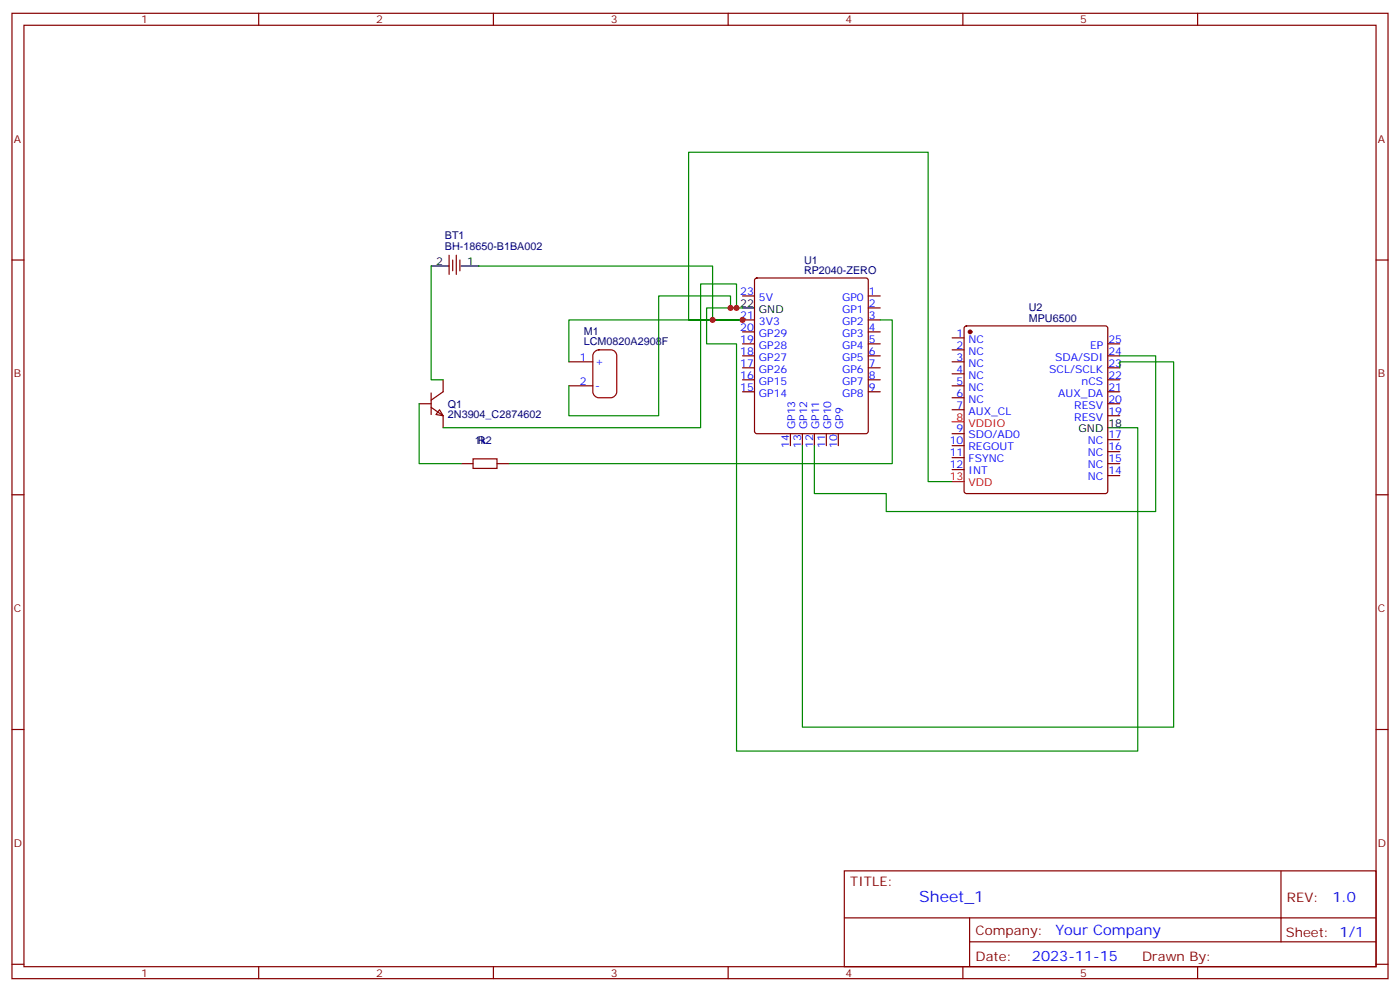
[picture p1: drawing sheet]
<svg xmlns="http://www.w3.org/2000/svg" width="412mm" height="292mm" viewBox="0 0 412 292" stroke-linecap="round" stroke-linejoin="round" font-family="sans-serif">
<g fill="none" stroke="#870000" stroke-width=".35">
<path d="M3.5 3.9h405.4v284.4h-405.4zM7.1 7.4h398.2v277.3h-398.2zM76.2 3.9v3.5M145.3 3.9v3.5M214.5 3.9v3.5M283.6 3.9v3.5M352.8 3.9v3.5M3.5 76.6h3.6M132.3 75.2v5.6M133.3 76.6v3.2M134.4 75.2v5.6M135.5 76.6v3.2"/>
<path d="M405.3 76.6h3.6M218.7 87.2h3.5M218.7 94.2h3.5M218.7 97.8h3.5M222.5 82.1l.5-.2h32.1l.5 .2 .2 .5v44.4l-.3 .5-.4 .2h-32.1l-.5-.2-.3-.5v-44.4zM255.8 87.2h3.5M255.8 90.7h3.5M255.8 94.2h3.5M255.8 97.8h3.5M280.5 99.5h3.5M284.2 96.2l.5-.2h40.9l.5 .2 .2 .5v48l-.2 .5-.5 .2h-40.9l-.5-.3-.2-.4v-48zM123.5 118.9h3.5"/>
<path d="M127 115.7v6.4M127 120l3.5 2.4v3.6M130.5 111.9v3.5l-3.5 2.5M167.6 106.6h7M167.6 113.6h7M218.7 101.3h3.5M218.7 104.8h3.5M218.7 108.3h3.5M218.7 111.9h3.5M218.7 115.4h3.5M255.8 101.3h3.5M255.8 104.8h3.5"/>
<path d="M255.8 108.3h3.5M255.8 111.9h3.5M255.8 115.4h3.5M280.5 103h3.5M280.5 106.6h3.5M280.5 110.1h3.5M280.5 113.6h3.5M280.5 117.2h3.5M326.3 101.3h3.5M326.3 104.8h3.5M326.3 108.3h3.5M326.3 111.9h3.5"/>
<path d="M326.3 115.4h3.5M326.3 118.9h3.5M129.5 120.7l1 1.7-2.1-.3zM135.8 136.6h3.5M146.4 136.6h3.5M232.8 127.7v3.6M236.4 127.7v3.6M239.9 127.7v3.6M243.4 127.7v3.6M246.9 127.7v3.6M280.5 120.7h3.5M280.5 127.7h3.5"/>
<path d="M280.5 131.3h3.5M280.5 134.8h3.5M280.5 138.3h3.5M326.3 136.6h3.5M326.3 133h3.5M326.3 129.5h3.5M326.3 122.4h3.5M3.5 145.7h3.6M326.3 140.1h3.5M405.3 145.7h3.6M3.5 214.9h3.6M405.3 214.9h3.6"/>
<path d="M248.7 256.5h156.6v28.2h-156.6zM377.3 256.5v20.9M248.7 270.4h156.5M285.6 277.4h119.6M285.6 270.4v14.1M3.5 284h3.6M76.2 284.7v3.6M145.3 284.7v3.6M214.5 284.7v3.6M283.6 284.7v3.6M352.8 284.7v3.6M405.3 284h3.6"/>
</g>
<path d="M127 78.4h5.3M135.8 78.4h5.3M218.7 90.7h3.5M326.3 126h3.5" fill="none" stroke="#000" stroke-width=".35"/>
<circle cx="285.7" cy="97.8" r=".53" fill="#870000" stroke="#870000" stroke-width=".35"/>
<path d="M280.5 124.2h3.5M280.5 141.9h3.5" fill="none" stroke="#f00" stroke-width=".35"/>
<path d="M175.2 103.6l1.2-.6h3.5a1.76 1.76 0 0 1 1.8 1.8v10.6a1.89 1.89 0 0 1-1.8 1.8h-3.5a1.89 1.89 0 0 1-1.8-1.8v-10.6z" fill="none" stroke="#900" stroke-width=".35"/>
<path d="M127 78.4v33.5h3.5M141.1 78.4h68.8v15.8M215.2 90.7v-3.5h-21.2v35.2h-26.4v-8.8M217 90.7v-7.1h-10.6v42.4h-75.9M218.7 90.7h-10.6v10.6h8.9v119.9h118.1v-95.2h-5.3M259.3 94.2h3.5v42.4h-112.9M123.5 118.9v17.7h12.3M167.6 106.6v-12.4h51.1h-15.9v-49.4h70.6v97.1h7.1M329.8 104.8h10.6v45.9h-79.3v-5.3h-21.2v-14.1M329.8 108.3v-1.7h15.9v107.6h-109.3v-82.9" fill="none" stroke="#008700" stroke-width=".35"/>
<path d="M139.3 135.1h7.1v2.9h-7.1z" fill="none" stroke="#a10000" stroke-width=".35"/>
<g fill="#c00">
<circle cx="217" cy="90.7" r=".88"/>
<circle cx="209.9" cy="94.2" r=".88"/>
<circle cx="218.7" cy="94.2" r=".88"/>
<circle cx="215.2" cy="90.7" r=".88"/>
</g>
<text font-size="4.6" fill="#00f" x="270.8" y="265.5">Sheet_1</text>
<g font-size="4.2" fill="#00f">
<text x="392.5" y="265.8">1.0</text>
<text x="310.9" y="275.3">Your Company</text>
<text x="304" y="283.1">2023-11-15</text>
</g>
<g font-size="3.9" fill="#800">
<text x="250.5" y="261.1">TITLE:</text>
<text x="379.1" y="265.8">REV:</text>
<text x="287.4" y="275.3">Company:</text>
<text x="378.7" y="275.9">Sheet: 1/1</text>
<text x="287.4" y="283">Date:</text>
<text x="336.4" y="283.1">Drawn By:</text>
</g>
<g font-size="3.2" fill="#800">
<text x="41.6" y="6.9">1</text>
<text x="110.8" y="6.9">2</text>
<text x="179.9" y="6.9">3</text>
<text x="249.1" y="6.9">4</text>
<text x="318.2" y="6.9">5</text>
<text x="4.1" y="42">A</text>
<text x="405.9" y="42">A</text>
<text x="4.1" y="111.2">B</text>
<text x="405.9" y="111.2">B</text>
<text x="4.1" y="180.3">C</text>
<text x="405.9" y="180.3">C</text>
<text x="4.1" y="249.4">D</text>
<text x="405.9" y="249.4">D</text>
<text x="41.6" y="287.7">1</text>
<text x="110.8" y="287.7">2</text>
<text x="179.9" y="287.7">3</text>
<text x="249.1" y="287.7">4</text>
<text x="318.2" y="287.7">5</text>
</g>
<g font-size="3.2" fill="#000080">
<text x="131" y="70.4">BT1</text>
<text x="131" y="73.6">BH-18650-B1BA002</text>
<text x="236.8" y="77.7">U1</text>
<text x="236.8" y="80.8">RP2040-ZERO</text>
<text x="303" y="94.7">MPU6500</text>
<text x="303" y="91.6">U2</text>
<text x="172" y="101.8">LCM0820A2908F</text>
<text x="172" y="98.7">M1</text>
<text x="131.9" y="123.2">2N3904_C2874602</text>
<text x="131.9" y="120.1">Q1</text>
<text x="139.9" y="130.7">1k</text>
<text x="140.8" y="130.9">R2</text>
</g>
<g font-size="3.2">
<text x="128.5" y="78">2</text>
<text x="137.6" y="78">1</text>
<text x="218" y="90.3">22</text>
<text x="223.6" y="92.1">GND</text>
<text x="326.5" y="125.6">18</text>
<text x="317.7" y="127.4">GND</text>
</g>
<g font-size="3.2" fill="#00f">
<text x="218" y="86.8">23</text>
<text x="223.6" y="88.6">5V</text>
<text x="248.1" y="88.6">GP0</text>
<text x="255.9" y="86.8">1</text>
<text x="218" y="93.9">21</text>
<text x="223.6" y="95.6">3V3</text>
<text x="248.1" y="92.1">GP1</text>
<text x="248.1" y="95.6">GP2</text>
<text x="255.9" y="90.3">2</text>
<text x="255.9" y="93.9">3</text>
<text x="218" y="100.9">19</text>
<text x="218" y="97.4">20</text>
<text x="223.6" y="99.2">GP29</text>
<text x="248.1" y="99.2">GP3</text>
<text x="255.9" y="97.4">4</text>
<text x="255.9" y="100.9">5</text>
<text x="281.8" y="99.2">1</text>
<text x="285.3" y="100.9">NC</text>
<text x="326.5" y="100.9">25</text>
<text x="170.8" y="106.2">1</text>
<text x="175.3" y="107.6">+</text>
<text x="218" y="108">17</text>
<text x="218" y="104.5">18</text>
<text x="223.6" y="106.2">GP27</text>
<text x="223.6" y="102.7">GP28</text>
<text x="248.1" y="102.7">GP4</text>
<text x="248.1" y="106.2">GP5</text>
<text x="255.9" y="104.5">6</text>
<text x="255.9" y="108">7</text>
<text x="281.8" y="102.7">2</text>
<text x="281.8" y="106.2">3</text>
<text x="285.3" y="104.5">NC</text>
<text x="285.3" y="108">NC</text>
<text x="310.8" y="106.2">SDA/SDI</text>
<text x="321.1" y="102.7">EP</text>
<text x="326.5" y="108">23</text>
<text x="326.5" y="104.5">24</text>
<text x="170.8" y="113.3">2</text>
<text x="218" y="111.5">16</text>
<text x="223.6" y="113.3">GP15</text>
<text x="223.6" y="109.7">GP26</text>
<text x="248.1" y="109.7">GP6</text>
<text x="248.1" y="113.3">GP7</text>
<text x="255.9" y="111.5">8</text>
<text x="281.8" y="109.7">4</text>
<text x="281.8" y="113.3">5</text>
<text x="285.3" y="111.5">NC</text>
<text x="309.1" y="109.7">SCL/SCLK</text>
<text x="318.6" y="113.3">nCS</text>
<text x="326.5" y="111.5">22</text>
<text x="175.3" y="114.7">-</text>
<text x="218" y="115">15</text>
<text x="223.6" y="116.8">GP14</text>
<text x="248.1" y="116.8">GP8</text>
<text x="255.9" y="115">9</text>
<text x="281.8" y="116.8">6</text>
<text x="285.3" y="115">NC</text>
<text x="285.3" y="118.6">NC</text>
<text x="311.7" y="116.8">AUX_DA</text>
<text x="326.5" y="118.6">20</text>
<text x="326.5" y="115">21</text>
<text x="281.8" y="120.3">7</text>
<text x="285.3" y="122.1">AUX_CL</text>
<text x="316.5" y="123.9">RESV</text>
<text x="316.5" y="120.3">RESV</text>
<text x="326.5" y="122.1">19</text>
<text x="232.5" y="131.9" transform="rotate(-90 232.5 131.9)">14</text>
<text x="234.2" y="126.4" transform="rotate(-90 234.2 126.4)">GP13</text>
<text x="236" y="131.9" transform="rotate(-90 236 131.9)">13</text>
<text x="237.8" y="126.4" transform="rotate(-90 237.8 126.4)">GP12</text>
<text x="239.5" y="131.9" transform="rotate(-90 239.5 131.9)">12</text>
<text x="241.3" y="126.4" transform="rotate(-90 241.3 126.4)">GP11</text>
<text x="243.1" y="131.9" transform="rotate(-90 243.1 131.9)">11</text>
<text x="244.8" y="126.4" transform="rotate(-90 244.8 126.4)">GP10</text>
<text x="246.6" y="131.9" transform="rotate(-90 246.6 131.9)">10</text>
<text x="248.4" y="126.4" transform="rotate(-90 248.4 126.4)">GP9</text>
<text x="279.8" y="130.9">10</text>
<text x="281.8" y="127.4">9</text>
<text x="285.3" y="129.2">SDO/AD0</text>
<text x="320.4" y="130.9">NC</text>
<text x="326.5" y="129.2">17</text>
<text x="279.8" y="134.4">11</text>
<text x="279.8" y="138">12</text>
<text x="285.3" y="132.7">REGOUT</text>
<text x="285.3" y="136.2">FSYNC</text>
<text x="320.4" y="138">NC</text>
<text x="320.4" y="134.4">NC</text>
<text x="326.5" y="136.2">15</text>
<text x="326.5" y="132.7">16</text>
<text x="285.3" y="139.7">INT</text>
<text x="320.4" y="141.5">NC</text>
<text x="326.5" y="139.7">14</text>
</g>
<g font-size="3.2" fill="#f00">
<text x="281.8" y="123.9">8</text>
<text x="285.3" y="125.6">VDDIO</text>
<text x="279.8" y="141.5">13</text>
<text x="285.3" y="143.3">VDD</text>
</g>
</svg>
